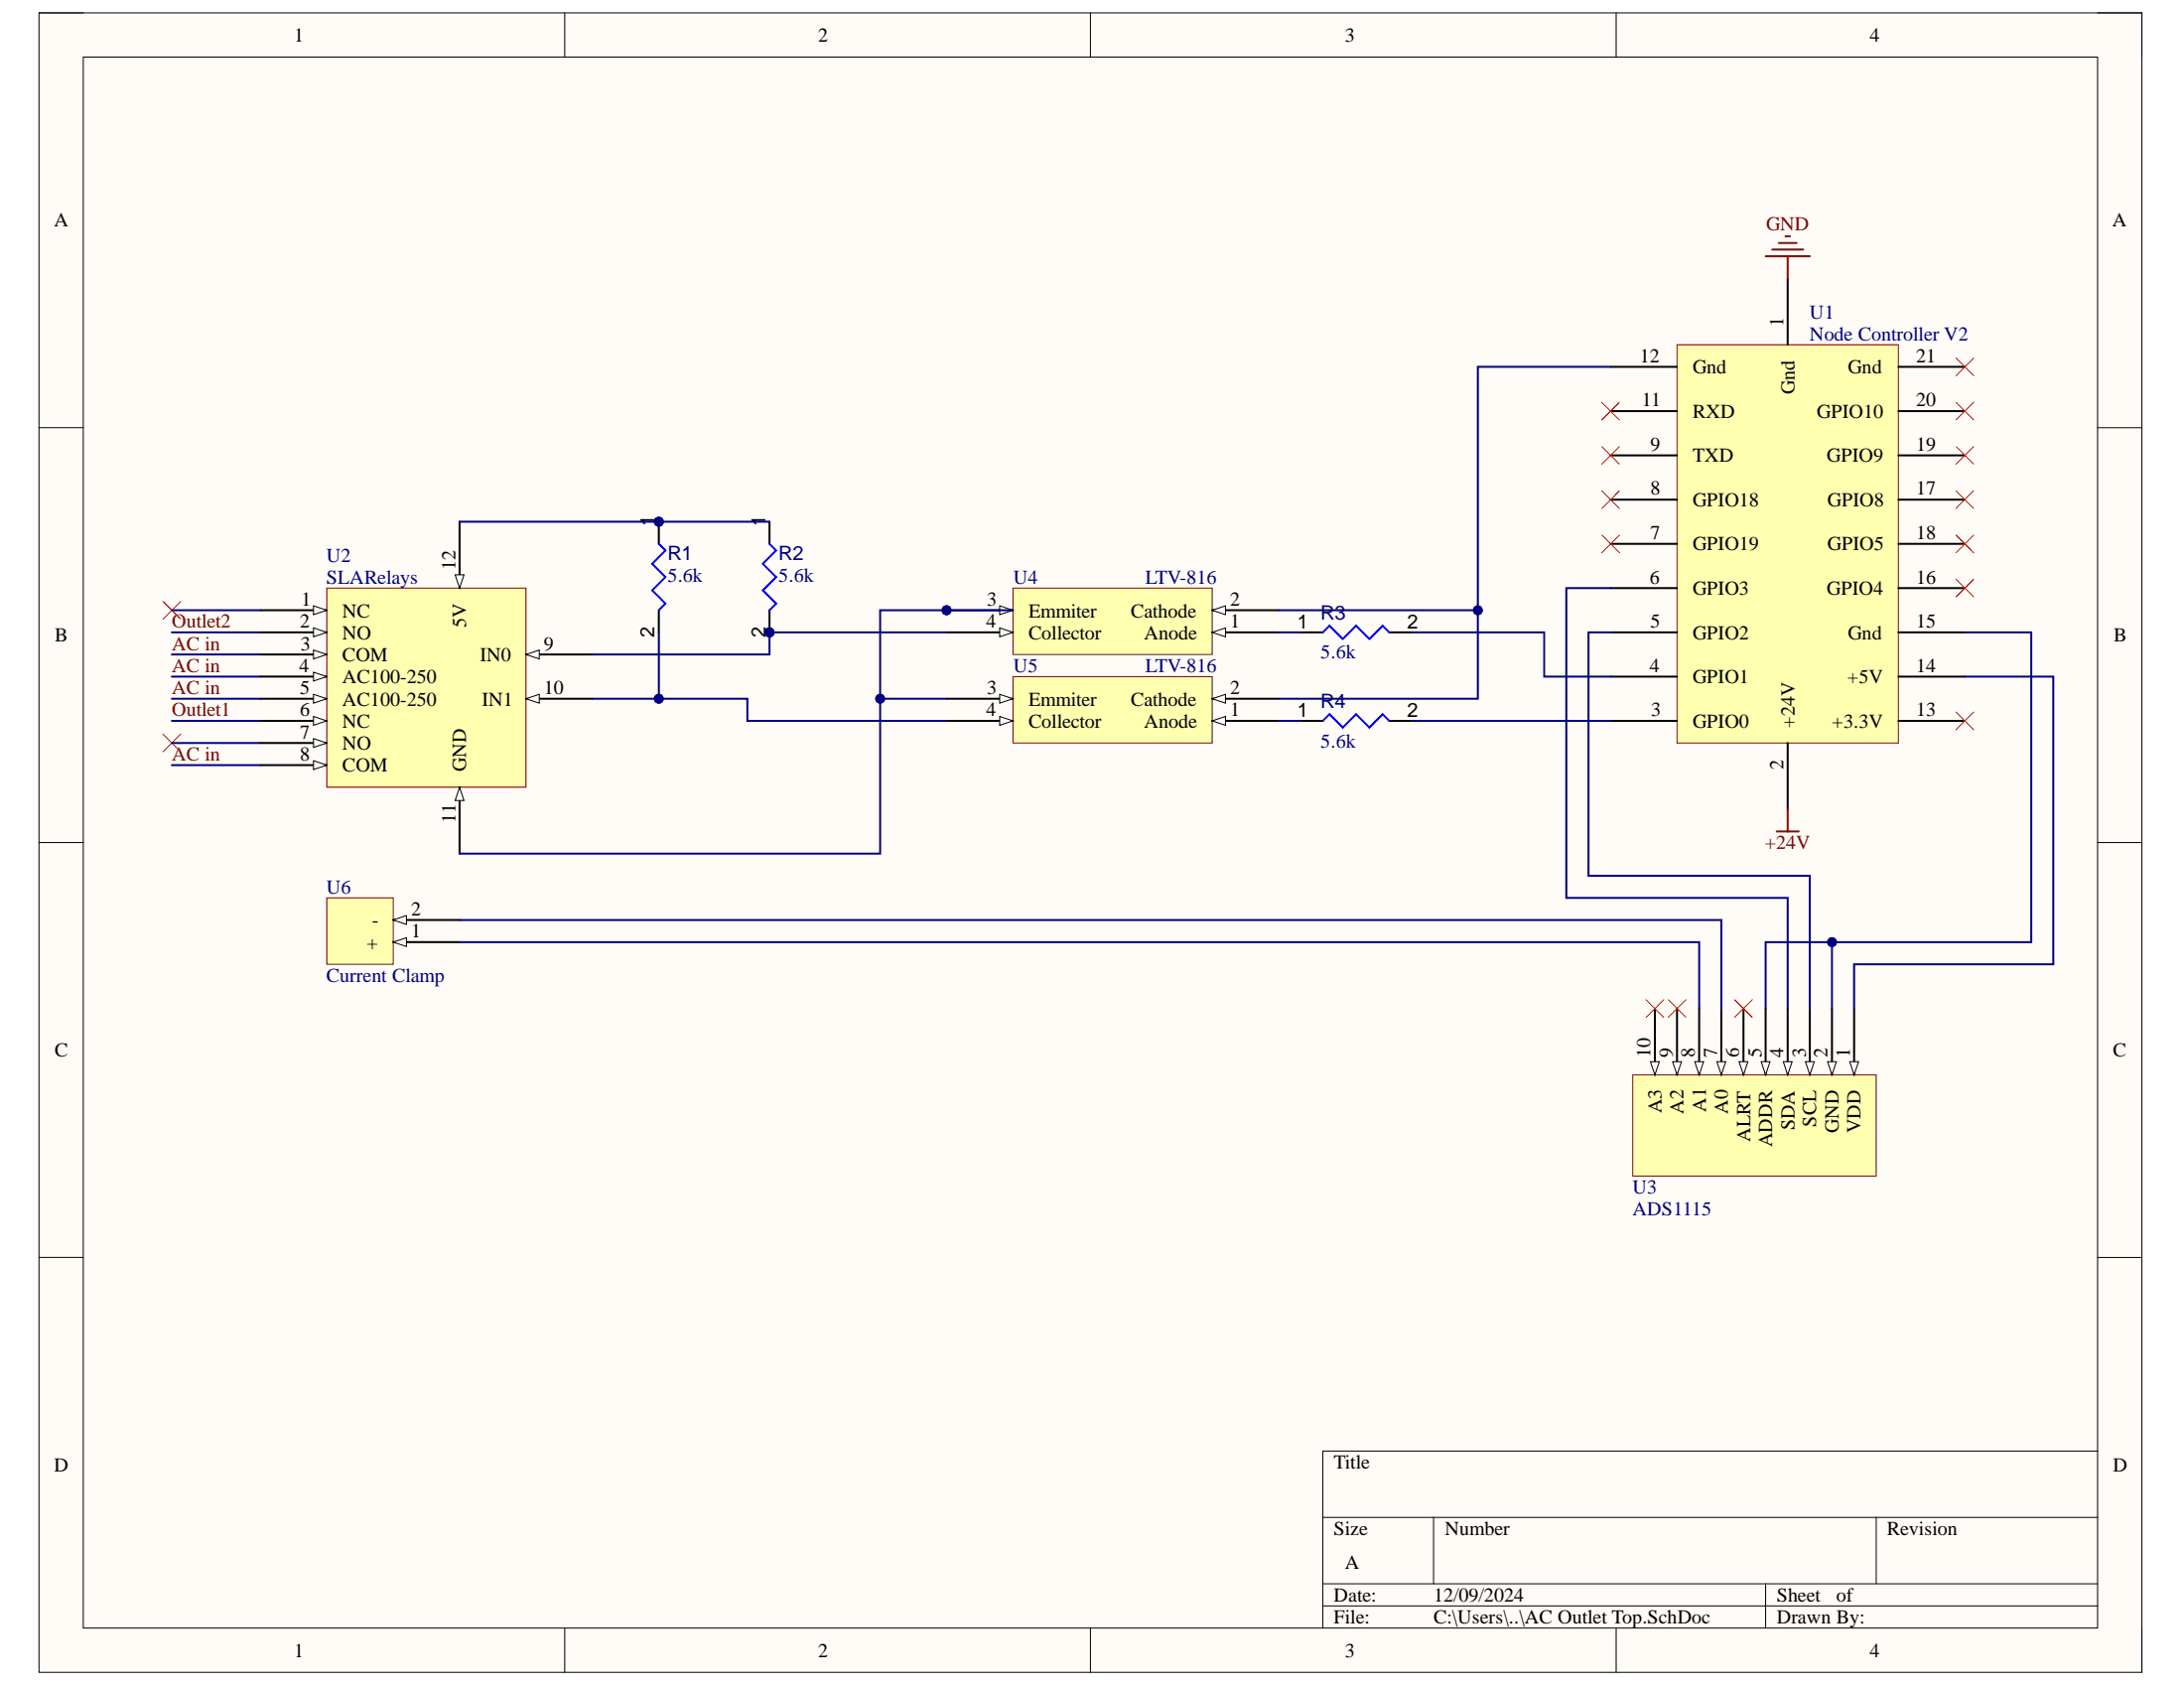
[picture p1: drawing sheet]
# Altium project AC Outlet.PrjPcb
1 sheet, 10 parts. Net scope: global (net labels, ports and power ports of the same name join across sheets).

## Sheet AC Outlet Top.SchDoc
size A

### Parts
R1  value 5.6k  [RESC0402(1005)_L]  (hidden comment: Resistor 5K6  +/-5 % 0402 63 mW)
R2  value 5.6k  [RESC0402(1005)_L]  (hidden comment: Resistor 5K6  +/-5 % 0402 63 mW)
R3  value 5.6k  [RESC0402(1005)_L]  (hidden comment: Resistor 5K6  +/-5 % 0402 63 mW)
R4  value 5.6k  [RESC0402(1005)_L]  (hidden comment: Resistor 5K6  +/-5 % 0402 63 mW)
U1  Node Controller V2
U2  SLARelays
U3  ADS1115
U4  LTV-816
U5  LTV-816
U6  Current Clamp

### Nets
+24V: U1.2(+24V)
GND: U1.1(Gnd)
AC in: U2.3(COM) U2.4(AC100-250) U2.5(AC100-250) U2.8(COM)
Outlet1: U2.6(NC)
Outlet2: U2.2(NO)
NetR1_1: R1.1 R2.1 U2.12(5V)
NetR1_2: R1.2 U2.10(IN1) U5.4(Collector)
NetR2_2: R2.2 U2.9(IN0) U4.4(Collector)
NetR3_1: R3.1 U4.1(Anode)
NetR3_2: R3.2 U1.4(GPIO1)
NetR4_1: R4.1 U5.1(Anode)
NetR4_2: R4.2 U1.3(GPIO0)
NetU1_5: U1.5(GPIO2) U3.3(SCL)
NetU1_6: U1.6(GPIO3) U3.4(SDA)
NetU1_12: U1.12(Gnd) U4.2(Cathode) U5.2(Cathode)
NetU1_14: U1.14(+5V) U3.1(VDD)
NetU1_15: U1.15(Gnd) U3.2(GND) U3.5(ADDR)
NetU2_11: U2.11(GND) U4.3(Emmiter) U5.3(Emmiter)
NetU3_7: U3.7(A0) U6.2(-)
NetU3_8: U3.8(A1) U6.1(+)

Not connected (* = marked no-connect by the designer): U1 7(GPIO19)* 8(GPIO18)* 9(TXD)* 11(RXD)* 13(+3.3V)* 16(GPIO4)* 17(GPIO8)* 18(GPIO5)* 19(GPIO9)* 20(GPIO10)* 21(Gnd)*; U2 1(NC)* 7(NO)*; U3 6(ALRT)* 9(A2)* 10(A3)*
